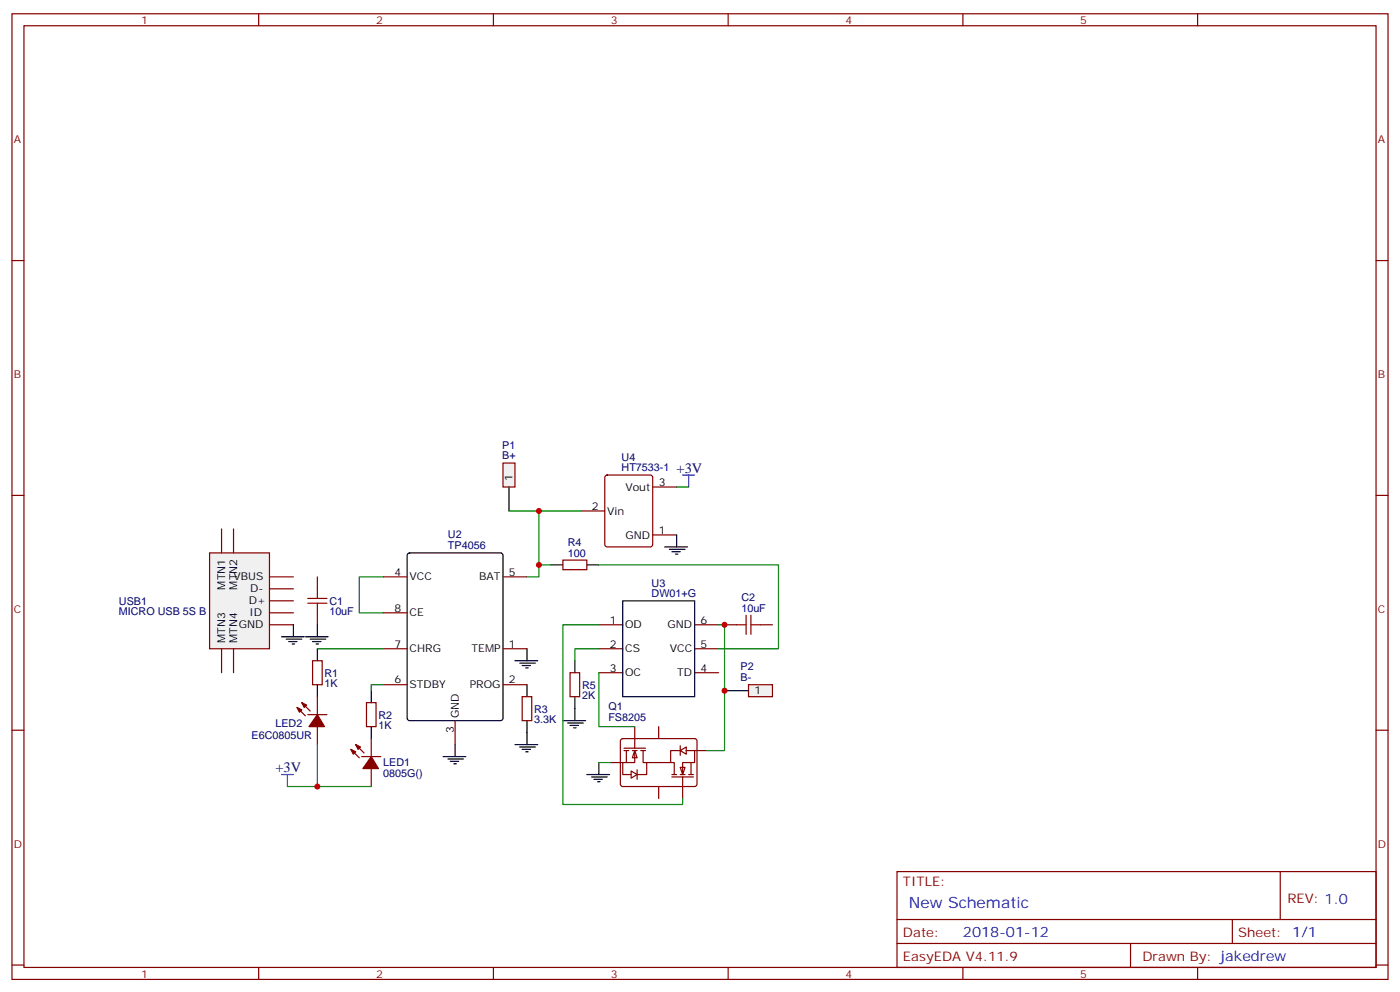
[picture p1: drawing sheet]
<svg xmlns="http://www.w3.org/2000/svg" width="412mm" height="292mm" viewBox="0 0 412 292" stroke-linecap="round" stroke-linejoin="round" font-family="sans-serif">
<g fill="none" stroke="#870000" stroke-width=".35">
<path d="M3.5 4.1h405.4v284.3h-405.4zM7.1 7.6h398.2v277.3h-398.2zM76.2 4.1v3.5M145.3 4.1v3.5M214.5 4.1v3.5M283.6 4.1v3.5M352.8 4.1v3.5M3.5 76.7h3.6M405.3 76.7h3.6M3.5 145.9h3.6M405.3 145.9h3.6M93.5 169.9v3.5"/>
<path d="M112.9 169.9h7M148.2 169.9h7M92.1 194.6h2.8v7h-2.8zM93.5 180.4v3.6M112.9 191h7M112.9 180.4h7M148.2 191h7M3.5 215h3.6M87.5 208.3l2.5 2.5M88.9 206.9l2.5 2.5M90.7 210.4h5.6M93.5 205.1v5.3"/>
<path d="M93.5 214v5.3M104.8 219.3l2.4 2.4M107.9 206.9h2.9v7.1h-2.9zM109.4 217.5v5.3M112.9 201.6h7M134.1 212.2v7.1M148.2 201.6h7M405.3 215h3.6M103.4 220.7l2.4 2.4M106.5 222.8h5.7M109.4 226.3v5.3M264.2 256.6h141.1v28.3h-141.1z"/>
<path d="M377.1 256.6v14.2M264.2 270.8h141.1M264.2 277.8h141.1M333 277.8v7.1M363 270.8v7M3.5 284.2h3.6M76.2 284.9v3.5M145.3 284.9v3.5M214.5 284.9v3.5M283.6 284.9v3.5M352.8 284.9v3.5M405.3 284.2h3.6"/>
</g>
<path d="M120.2 163l.4-.2h26.9l.6 .4 .1 48.3-.5 .6-27.1 .1-.6-.5-.1-48.2zM93.5 191v3.6M93.5 201.6v3.5M109.4 203.4v3.5M109.4 214v3.5" fill="none" stroke="#000" stroke-width=".35"/>
<path d="M90.7 177.6h5.6M90.7 176.2h5.6M93.5 173.4v2.8M93.5 177.6v2.8" fill="none" stroke="#a10000" stroke-width=".35"/>
<g fill="#870000" stroke="#870000" stroke-width=".35">
<path d="M104.8 219.3l1.4 .7-.7 .7z"/>
<path d="M103.4 220.7l1.4 .7-.7 .7z"/>
<path d="M109.4 222.8l2.1 3.5h-4.6z"/>
<path d="M88.9 206.9l1.4 .7-.7 .7z"/>
<path d="M87.5 208.3l1.4 .7-.7 .7z"/>
<path d="M93.5 210.4l2.1 3.6h-4.6z"/>
</g>
<path d="M61.7 162.8h17.7v28.2h-17.7z" fill="#f0f0f0" stroke="#870000" stroke-width=".35"/>
<g fill="none" stroke="#870000" stroke-width=".35">
<path d="M65.3 155.8v7M68.8 155.8v7M79.4 169.9h7M79.4 173.4h7M79.4 176.9h7M165.8 164.9h7.1v2.8h-7.1zM65.3 191v7.1M68.8 191v7.1M79.4 184h7M79.4 180.4h7M176.4 184h7M176.4 191h7"/>
<path d="M176.4 198.1h7M204.6 184h7.1M204.6 191h7.1M204.6 198.1h7.1M213.4 184h3.6M224 184h3.5M153.8 205.1h2.8v7.1h-2.8z"/>
</g>
<path d="M162.3 166.3h3.5M172.9 166.3h3.5M183.4 176.9h21.2v28.2h-21.2zM155.2 201.6v3.5M155.2 212.2v3.5" fill="none" stroke="#000" stroke-width=".35"/>
<path d="M217 184h2.8M219.8 181.2v5.6M221.2 181.2v5.6M221.2 184h2.8" fill="none" stroke="#a10000" stroke-width=".35"/>
<g fill="#fff" stroke="#870000" stroke-width=".35">
<path d="M187 221l.7 2.1h-1.4z"/>
<path d="M185.9 227l1.8 1.1-1.8 1z"/>
</g>
<path d="M187 214v6.3M194 214v3.5M179.9 224.5h3.5M183.8 220.3h6.3M183.8 221h1.4M184.5 221v3.5M186.3 221h1.4M187 221v3.5h-3.6v3.6h2.5M187.7 226.7v2.8M188.7 221h1.4M189.4 221v3.5h1.1v3.6h-2.8" fill="none" stroke="#870000" stroke-width=".35"/>
<g fill="#fff" stroke="#870000" stroke-width=".35">
<path d="M200.4 226h1.4l-.7 2.1z"/>
<path d="M200.4 221l1.7-1v2.1z"/>
</g>
<g fill="none" stroke="#870000" stroke-width=".35">
<path d="M167.9 198.1h2.8v7h-2.8zM183 217.7l.4-.2h21.5l.4 .7v13l-.7 .4-21.4-.1-.5-.6v-12.7zM200.4 219.6v2.8M190.5 224.5h7.1M194 231.6v3.5M197.9 228.8h6.4M197.9 228.1h1.4M200.4 221h-2.8v3.5h1v3.6M200.4 228.1h1.4M201.1 228.8v6.3M202.1 221h2.5v3.5h-3.5v3.6M202.8 228.1h1.5"/>
<path d="M203.6 224.5v3.6M204.6 221h3.5"/>
</g>
<path d="M169.3 194.6v3.5M169.3 205.1v3.6" fill="none" stroke="#000" stroke-width=".35"/>
<path d="M148.2 136.3h3.5v7.1h-3.5z" fill="#f0f0f0" stroke="#870000" stroke-width=".35"/>
<path d="M149.9 143.4v7.1" fill="none" stroke="#000" stroke-width=".35"/>
<path d="M220.5 201.6h7v3.5h-7z" fill="#f0f0f0" stroke="#870000" stroke-width=".35"/>
<g fill="none" stroke="#000" stroke-width=".35">
<path d="M199.3 157.5v3.5M195.8 161h6.7M197.2 161.7h4.6M197.9 162.5h2.5M199 163.2h.7M82.9 187.5h6.7M84.3 188.2h4.6M85 188.9h2.5M86.1 189.6h.7M86.4 184v3.5M90 187.5h6.7M91.4 188.2h4.6"/>
<path d="M92.1 188.9h2.4M93.1 189.6h.7M93.5 184v3.5M151.7 194.6h6.7M153.1 195.3h4.6M153.8 196h2.5M154.9 196.7h.7M155.2 191v3.6M134.1 219.3v3.5M151.7 219.3h6.7M153.1 220h4.6M155.2 215.7v3.6"/>
<path d="M165.8 212.2h6.7M167.2 212.9h4.6M167.9 213.6h2.5M169 214.3h.7M169.3 208.7v3.5M213.4 203.4h7.1M130.5 222.8h6.7M131.9 223.5h4.6M132.6 224.2h2.5M133.7 224.9h.7M153.8 220.7h2.5M154.9 221.4h.7"/>
<path d="M172.9 228.1h6.7M174.3 228.8h4.6M175 229.5h2.4M176 230.2h.7M176.4 224.5v3.6"/>
</g>
<path d="M171.1 150.5h7.1M178.4 140.1l.5-.2h12.7l.6 .4 .1 20-.5 .7h-12.9l-.7-.4v-20zM192.3 157.5h7M192.3 143.4h7" fill="none" stroke="#870000" stroke-width=".35"/>
<path d="M201.1 139.9h3.5M202.8 139.9v3.5M82.9 228.1h3.5M84.7 228.1v3.5" fill="none" stroke="#00f" stroke-width=".35"/>
<g fill="none" stroke="#008700" stroke-width=".35">
<path d="M149.9 150.5h8.8v15.8h3.6M158.7 150.5h12.4M199.3 143.4h3.5M112.9 169.9h-7.1v10.5h7.1M158.7 166.3v3.6h-3.5M176.4 166.3h52.9v24.7h-17.6M93.5 191h19.4M176.4 184h-10.6v52.9h35.3v-1.8M176.4 191h-7.1v3.6M176.4 198.1v15.9h10.6M211.7 184h1.7v37h-5.3M93.5 219.3v12.3h15.9"/>
<path d="M112.9 201.6h-3.5v1.8M84.7 231.6h8.8M176.4 224.5h3.5"/>
</g>
<g fill="#c00">
<circle cx="93.5" cy="231.6" r=".88"/>
<circle cx="213.4" cy="184" r=".88"/>
<circle cx="213.4" cy="203.4" r=".88"/>
<circle cx="158.8" cy="166.3" r=".88"/>
<circle cx="158.8" cy="150.5" r=".88"/>
</g>
<text font-size="4.6" fill="#00f" x="267.8" y="267.2">New Schematic</text>
<g font-size="4.2" fill="#000080">
<text x="199.3" y="139.2">+3V</text>
<text x="81.1" y="227.4">+3V</text>
</g>
<text font-size="4.2" fill="#00f" x="283.6" y="276">2018-01-12</text>
<g font-size="3.9" fill="#800">
<text x="266" y="260.9">TITLE:</text>
<text x="379.2" y="265.8">REV: 1.0</text>
<text x="266" y="276">Date:</text>
<text x="364.8" y="276">Sheet: 1/1</text>
<text x="266" y="283.1">EasyEDA V4.11.9</text>
<text x="336.5" y="283.1">Drawn By: jakedrew</text>
</g>
<g font-size="3.2" fill="#800">
<text x="41.6" y="7.1">1</text>
<text x="110.8" y="7.1">2</text>
<text x="179.9" y="7.1">3</text>
<text x="249.1" y="7.1">4</text>
<text x="318.2" y="7.1">5</text>
<text x="4.1" y="42.2">A</text>
<text x="405.9" y="42.2">A</text>
<text x="4.1" y="111.3">B</text>
<text x="405.9" y="111.3">B</text>
<text x="4.1" y="180.4">C</text>
<text x="405.9" y="180.4">C</text>
<text x="4.1" y="249.6">D</text>
<text x="405.9" y="249.6">D</text>
<text x="41.6" y="287.9">1</text>
<text x="110.8" y="287.9">2</text>
<text x="179.9" y="287.9">3</text>
<text x="249.1" y="287.9">4</text>
<text x="318.2" y="287.9">5</text>
</g>
<g font-size="3.2" fill="#000080">
<text x="147.9" y="135.3">B+</text>
<text x="147.9" y="132.1">P1</text>
<text x="183.1" y="135.6">U4</text>
<text x="183.1" y="138.8">HT7533-1</text>
<text x="132" y="161.7">TP4056</text>
<text x="132" y="158.5">U2</text>
<text x="167.2" y="160.8">R4</text>
<text x="167.2" y="163.9">100</text>
<text x="191.9" y="172.8">U3</text>
<text x="35" y="178">USB1</text>
<text x="97" y="178.1">C1</text>
<text x="191.9" y="175.9">DW01+G</text>
<text x="218.4" y="177">C2</text>
<text x="35" y="181.2">MICRO USB 5S B</text>
<text x="97" y="181.2">10uF</text>
<text x="218.4" y="180.1">10uF</text>
<text x="218.1" y="197.4">P2</text>
<text x="95.6" y="202.3">1K</text>
<text x="95.6" y="199.2">R1</text>
<text x="171.4" y="202.8">R5</text>
<text x="218.1" y="200.6">B-</text>
<text x="157.3" y="209.8">R3</text>
<text x="171.4" y="205.8">2K</text>
<text x="179.2" y="209">Q1</text>
<text x="81.1" y="214">LED2</text>
<text x="111.5" y="214.7">1K</text>
<text x="111.5" y="211.6">R2</text>
<text x="157.3" y="212.9">3.3K</text>
<text x="179.2" y="212.2">FS8205</text>
<text x="74.1" y="217.5">E6C0805UR</text>
<text x="112.9" y="225.7">LED1</text>
<text x="112.9" y="228.8">0805G()</text>
</g>
<g font-size="3.2">
<text x="151" y="141.6" transform="rotate(-90 151 141.6)">1</text>
<text x="194" y="143.1">3</text>
<text x="184.2" y="144.5">Vout</text>
<text x="174.4" y="150.1">2</text>
<text x="178.9" y="151.5">Vin</text>
<text x="184.3" y="158.6">GND</text>
<text x="194" y="157.2">1</text>
<text x="66.3" y="173.6" transform="rotate(-90 66.3 173.6)">MTN1</text>
<text x="68.8" y="170.9">VBUS</text>
<text x="69.8" y="173.6" transform="rotate(-90 69.8 173.6)">MTN2</text>
<text x="116.2" y="169.5">4</text>
<text x="120.6" y="170.9">VCC</text>
<text x="141.2" y="170.9">BAT</text>
<text x="149.9" y="169.5">5</text>
<text x="73.3" y="178">D+</text>
<text x="73.7" y="174.4">D-</text>
<text x="70.3" y="185">GND</text>
<text x="73.5" y="181.5">ID</text>
<text x="116.2" y="180.1">8</text>
<text x="120.6" y="181.5">CE</text>
<text x="179.7" y="183.6">1</text>
<text x="184.1" y="185">OD</text>
<text x="196.6" y="185">GND</text>
<text x="206.4" y="183.6">6</text>
<text x="66.3" y="189.3" transform="rotate(-90 66.3 189.3)">MTN3</text>
<text x="69.8" y="189.3" transform="rotate(-90 69.8 189.3)">MTN4</text>
<text x="116.2" y="190.7">7</text>
<text x="149.9" y="190.7">1</text>
<text x="179.7" y="190.7">2</text>
<text x="206.4" y="190.7">5</text>
<text x="120.6" y="192.1">CHRG</text>
<text x="138.9" y="192.1">TEMP</text>
<text x="179.7" y="197.7">3</text>
<text x="184.1" y="192.1">CS</text>
<text x="197.3" y="192.1">VCC</text>
<text x="206.4" y="197.7">4</text>
<text x="116.2" y="201.3">6</text>
<text x="120.6" y="202.7">STDBY</text>
<text x="138.4" y="202.7">PROG</text>
<text x="149.9" y="201.3">2</text>
<text x="184.1" y="199.1">OC</text>
<text x="199.5" y="199.1">TD</text>
<text x="222.2" y="204.4">1</text>
<text x="133.7" y="216" transform="rotate(-90 133.7 216)">3</text>
<text x="135.1" y="211.5" transform="rotate(-90 135.1 211.5)">GND</text>
</g>
</svg>
